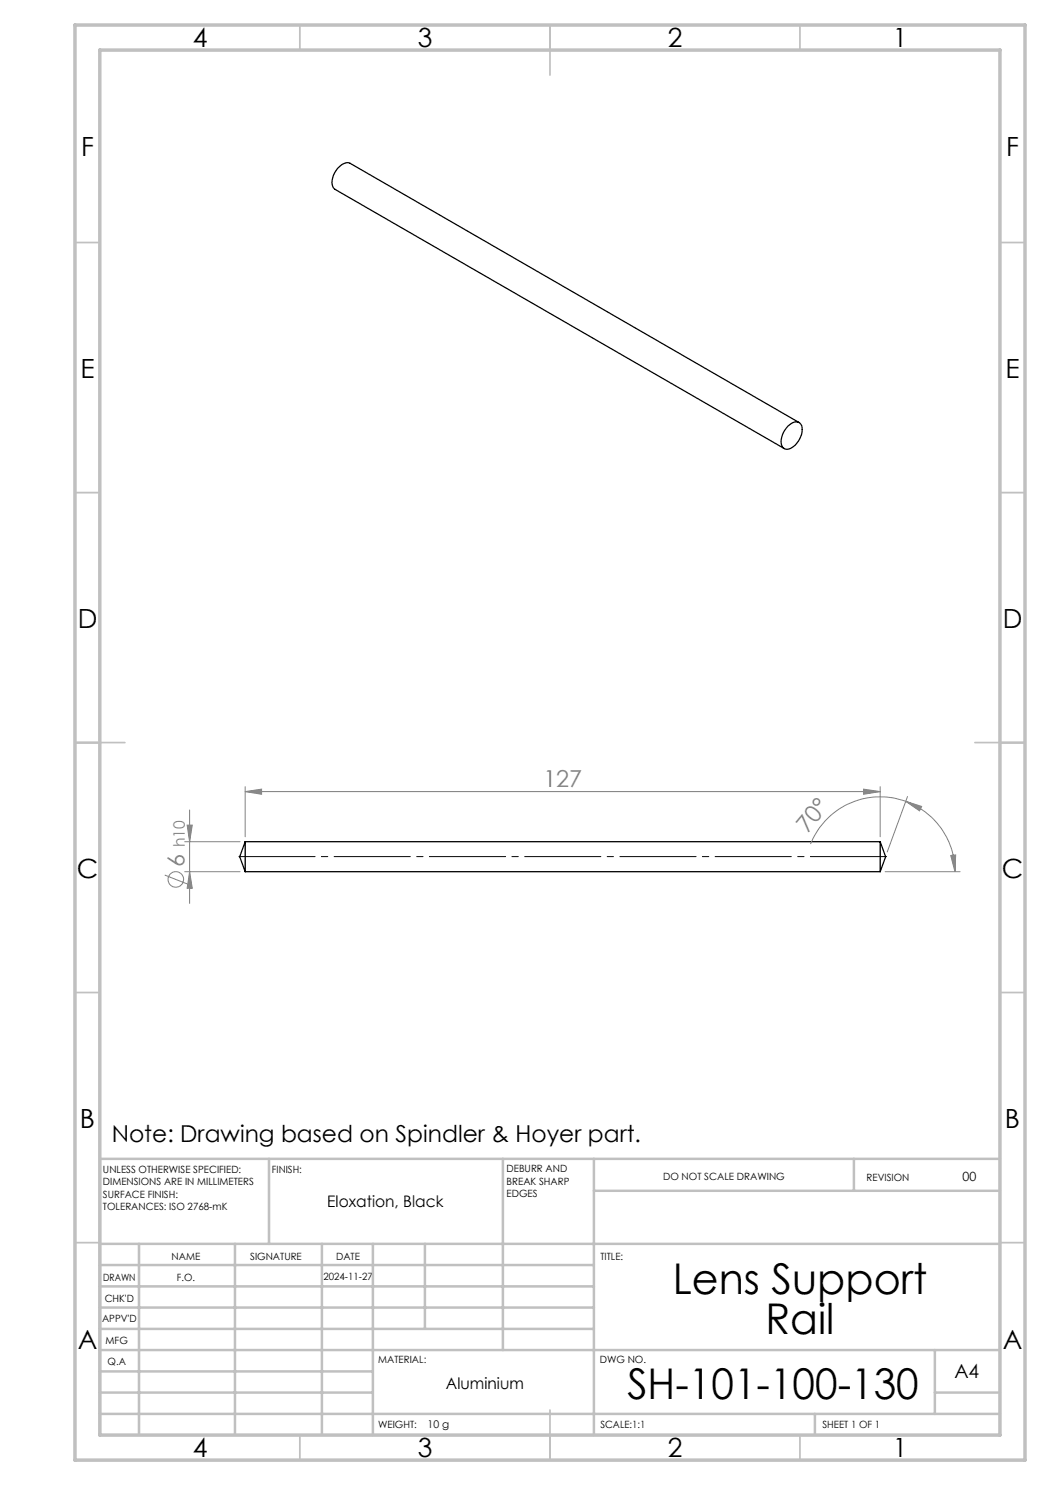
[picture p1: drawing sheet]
<svg xmlns="http://www.w3.org/2000/svg" width="210mm" height="297mm" viewBox="0 0 210 297" stroke-linecap="round" stroke-linejoin="round" font-family="sans-serif">
<path d="M157.6 85.2l.4-.3a1.35 1.35 0 0 1 1.4-.5 1.35 1.35 0 0 1 1 1.1 4.3 4.3 0 0 1-2.8 4.3 1.39 1.39 0 0 1-1.4-1.9l.5-1.4zM159.8 84.5l-89.8-51.8a2.32 2.32 0 0 0-2.5 1.1 3.2 3.2 0 0 0-.6 4l89.9 51.9M49 168.3v6M49 168.3l-1.1 3 1.1 3M49 168.3h127M49 174.3h127M176 168.3v6M176 168.3l1.1 3-1.1 3" fill="none" stroke="#000" stroke-width=".25"/>
<g fill="none" stroke="#808080" stroke-width=".2">
<path d="M49 158.3l3.3-.5v1.1zM49 157.3v10.1M49 158.3h127M172.7 157.8l3.3 .5-3.3 .6zM176 157.3v10.1M181.5 159.3l-4.1 11.1M32.9 175l4.5 1.8M36.9 174.3h11.1M36.9 168.3h11.1M37.4 165h1.1l-.6 3.3zM37.9 174.3l.6 3.4h-1.1zM37.9 162v18.7"/>
<path d="M177 174.3h15M181.2 160.3l3.1 1-.4 .9zM181.2 160.3a14.9 14.9 0 0 1 9.8 14M181.2 160.3a15 15 0 0 0-19.1 8.5M190.1 171.1l1-.1-.1 3.3z"/>
<circle cx="35.2" cy="175.9" r="1.55"/>
</g>
<path d="M47 171.3h131" fill="none" stroke="#000" stroke-width=".2" stroke-dasharray="15.2 1.3 1.3 1.3" stroke-dashoffset="-.7"/>
<g fill="none" stroke="#c0c0c0" stroke-width=".35">
<path d="M60 5v5M110 5v10M160 5v5M15 48.5h5M200 48.5h5M15 98.5h5M200 98.5h5M15 148.5h10M195 148.5h10M15 198.5h5M200 198.5h5M15 248.5h5"/>
<path d="M200 248.5h5M60 287v5M110 282v10M160 287v5"/>
</g>
<g fill="none" stroke="#c0c0c0" stroke-width=".5">
<path d="M53.8 231.8v17M100.6 231.8v38.2M118.8 231.8v55.2M118.8 238.2h81.2M170.8 231.8v6.4M200 231.8h-180v55.2M20 248.8h180M20 257.3h98.8M20 253h98.8M27.8 248.8v38.2M47 248.8v38.2M64.4 248.8v38.2"/>
<path d="M74.6 248.8v38.2M85 248.8v17M20 265.8h98.8M20 261.5h98.8M20 278.5h54.6M20 274.3h54.6M20 270h180M187 278.5h13M187 270v12.8M20 282.8h180M163 282.8v4.2"/>
</g>
<path d="M15 5h190v287h-190zM20 10h180v277h-180z" fill="none" stroke="#c0c0c0" stroke-width=".7"/>
<g fill="#808080">
<path d="M172.7 157.8l3.3 .5-3.3 .6zM49 158.3l3.3-.5v1.1z"/>
<path d="M190.1 171.1l1-.1-.1 3.3zM181.2 160.3l3.1 1-.4 .9z"/>
<path d="M37.4 165h1.1l-.6 3.3zM37.9 174.3l.6 3.4h-1.1z"/>
</g>
<g font-size="8.5">
<text x="134.5" y="258.8">Lens Support</text>
<text x="153.1" y="266.9">Rail</text>
<text x="125.5" y="279.7">SH-101-100-130</text>
</g>
<g font-size="5.3">
<text x="38.5" y="9.5">4</text>
<text x="83.5" y="9.5">3</text>
<text x="133.6" y="9.5">2</text>
<text x="178.6" y="9.5">1</text>
<text x="16.2" y="31.3">F</text>
<text x="201.2" y="31.3">F</text>
<text x="16.1" y="75.5">E</text>
<text x="201.1" y="75.5">E</text>
<text x="15.5" y="125.5">D</text>
<text x="200.5" y="125.5">D</text>
<text x="15.4" y="175.5">C</text>
<text x="200.4" y="175.5">C</text>
<text x="16" y="225.5">B</text>
<text x="201" y="225.5">B</text>
<text x="15.5" y="269.8">A</text>
<text x="200.5" y="269.8">A</text>
<text x="38.5" y="291.5">4</text>
<text x="83.5" y="291.5">3</text>
<text x="133.6" y="291.5">2</text>
<text x="178.6" y="291.5">1</text>
</g>
<g font-size="4.7" fill="#808080">
<text x="108.7" y="157.3">127</text>
<text x="161.5" y="166.9" transform="rotate(-50 161.5 166.9)">70°</text>
<text x="36.9" y="173.3" transform="rotate(-90 36.9 173.3)">6</text>
</g>
<text font-size="4.7" x="22.3" y="228.4">Note: Drawing based on Spindler &amp; Hoyer part.</text>
<text font-size="3.9" x="190.9" y="275.5">A4</text>
<g font-size="3.2">
<text x="65.5" y="241.4">Eloxation, Black</text>
<text x="89.2" y="277.9">Aluminium</text>
</g>
<text font-size="3.1" fill="#808080" x="36.9" y="169.4" transform="rotate(-90 36.9 169.4)">h10</text>
<text font-size="2.5" x="192.5" y="236.1">00</text>
<text font-size="2.1" x="85.5" y="285.6">10 g</text>
<g font-size="2">
<text x="20.6" y="234.6">UNLESS OTHERWISE SPECIFIED:</text>
<text x="20.6" y="237.1">DIMENSIONS ARE IN MILLIMETERS</text>
<text x="20.6" y="239.6">SURFACE FINISH:</text>
<text x="54.4" y="234.6">FINISH:</text>
<text x="101.3" y="234.5">DEBURR AND</text>
<text x="101.3" y="237">BREAK SHARP</text>
<text x="101.3" y="239.5">EDGES</text>
<text x="132.6" y="236">DO NOT SCALE DRAWING</text>
<text x="173.3" y="236.2">REVISION</text>
<text x="20.6" y="242.1">TOLERANCES: ISO 2768-mK</text>
<text x="34.3" y="252">NAME</text>
<text x="50" y="251.9">SIGNATURE</text>
<text x="67.2" y="251.9">DATE</text>
<text x="120.1" y="251.9">TITLE:</text>
<text x="20.6" y="256.1">DRAWN</text>
<text x="35.3" y="256.1">F.O.</text>
<text x="64.7" y="255.9">2024-11-27</text>
<text x="20.9" y="260.3">CHK'D</text>
<text x="20.4" y="264.4">APPV'D</text>
<text x="21.1" y="268.8">MFG</text>
<text x="21.5" y="273">Q.A</text>
<text x="75.6" y="272.5">MATERIAL:</text>
<text x="120" y="272.5">DWG NO.</text>
<text x="75.6" y="285.5">WEIGHT:</text>
<text x="120.1" y="285.6">SCALE:1:1</text>
<text x="164.5" y="285.6">SHEET 1 OF 1</text>
</g>
</svg>
